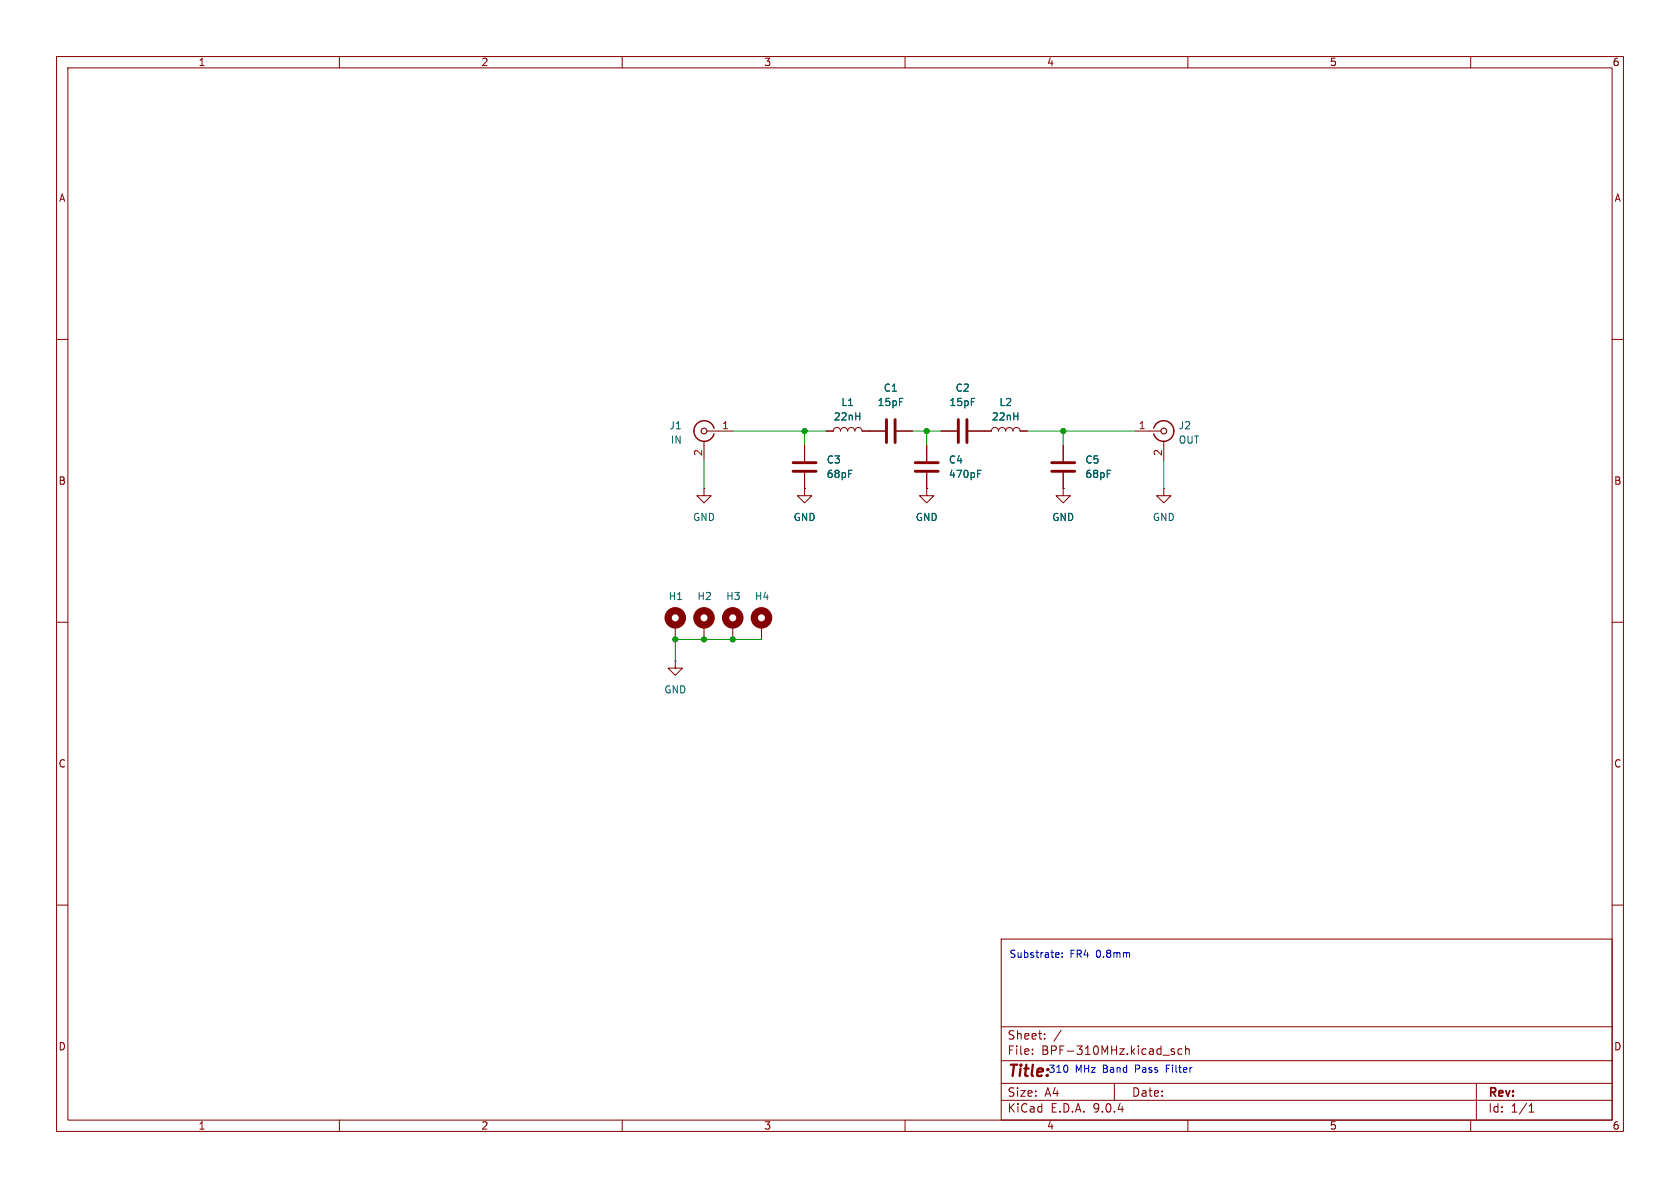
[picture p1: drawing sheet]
(kicad_sch
 (version 20250114)
 (generator "eeschema")
 (generator_version "9.0")
 (paper "A4")
 (lib_symbols
  (symbol "Connector:Conn_Coaxial"
   (pin_names
    (offset 1.016) (hide yes)) (exclude_from_sim no) (in_bom yes) (on_board yes)
   (property "Reference" "J" (at 0.254 3.048 0) (effects (font (size 1.27 1.27))))
   (property "Value" "Conn_Coaxial" (at 2.921 0 90) (effects (font (size 1.27 1.27))))
   (property "Footprint" "" (at 0 0 0) (effects (font (size 1.27 1.27)) (hide yes)))
   (property "Datasheet" "~" (at 0 0 0) (effects (font (size 1.27 1.27)) (hide yes)))
   (property "Description" "coaxial connector (BNC, SMA, SMB, SMC, Cinch/RCA, LEMO, ...)" (at 0 0 0) (effects (font (size 1.27 1.27)) (hide yes)))
   (symbol "Conn_Coaxial_0_1"
    (polyline (pts (xy -2.54 0) (xy -0.508 0)) (stroke (width 0) (type default)) (fill (type none)))
    (arc (start 1.778 0) (mid 0.222 -1.8079) (end -1.778 -0.508) (stroke (width 0.254) (type default)) (fill (type none)))
    (arc (start -1.778 0.508) (mid 0.2221 1.8084) (end 1.778 0) (stroke (width 0.254) (type default)) (fill (type none)))
    (circle (center 0 0) (radius 0.508) (stroke (width 0.2032) (type default)) (fill (type none)))
    (polyline (pts (xy 0 -2.54) (xy 0 -1.778)) (stroke (width 0) (type default)) (fill (type none))))
   (symbol "Conn_Coaxial_1_1"
    (pin passive line (at -5.08 0 0) (length 2.54) (name "In" (effects (font (size 1.27 1.27)))) (number "1" (effects (font (size 1.27 1.27)))))
    (pin passive line (at 0 -5.08 90) (length 2.54) (name "Ext" (effects (font (size 1.27 1.27)))) (number "2" (effects (font (size 1.27 1.27))))))
   (embedded_fonts no))
  (symbol "Device:C"
   (pin_numbers (hide yes))
   (pin_names
    (offset 0.254)) (exclude_from_sim no) (in_bom yes) (on_board yes)
   (property "Reference" "C" (at 0.635 2.54 0) (effects (font (size 1.27 1.27)) (justify left)))
   (property "Value" "C" (at 0.635 -2.54 0) (effects (font (size 1.27 1.27)) (justify left)))
   (property "Footprint" "" (at 0.9652 -3.81 0) (effects (font (size 1.27 1.27)) (hide yes)))
   (property "Datasheet" "~" (at 0 0 0) (effects (font (size 1.27 1.27)) (hide yes)))
   (property "Description" "Unpolarized capacitor" (at 0 0 0) (effects (font (size 1.27 1.27)) (hide yes)))
   (symbol "C_0_1"
    (polyline (pts (xy -2.032 0.762) (xy 2.032 0.762)) (stroke (width 0.508) (type default)) (fill (type none)))
    (polyline (pts (xy -2.032 -0.762) (xy 2.032 -0.762)) (stroke (width 0.508) (type default)) (fill (type none))))
   (symbol "C_1_1"
    (pin passive line (at 0 3.81 270) (length 2.794) (name "~" (effects (font (size 1.27 1.27)))) (number "1" (effects (font (size 1.27 1.27)))))
    (pin passive line (at 0 -3.81 90) (length 2.794) (name "~" (effects (font (size 1.27 1.27)))) (number "2" (effects (font (size 1.27 1.27))))))
   (embedded_fonts no))
  (symbol "Device:L"
   (pin_numbers (hide yes))
   (pin_names
    (offset 1.016) (hide yes)) (exclude_from_sim no) (in_bom yes) (on_board yes)
   (property "Reference" "L" (at -1.27 0 90) (effects (font (size 1.27 1.27))))
   (property "Value" "L" (at 1.905 0 90) (effects (font (size 1.27 1.27))))
   (property "Footprint" "" (at 0 0 0) (effects (font (size 1.27 1.27)) (hide yes)))
   (property "Datasheet" "~" (at 0 0 0) (effects (font (size 1.27 1.27)) (hide yes)))
   (property "Description" "Inductor" (at 0 0 0) (effects (font (size 1.27 1.27)) (hide yes)))
   (symbol "L_0_1"
    (arc (start 0 2.54) (mid 0.6323 1.905) (end 0 1.27) (stroke (width 0) (type default)) (fill (type none)))
    (arc (start 0 1.27) (mid 0.6323 0.635) (end 0 0) (stroke (width 0) (type default)) (fill (type none)))
    (arc (start 0 0) (mid 0.6323 -0.635) (end 0 -1.27) (stroke (width 0) (type default)) (fill (type none)))
    (arc (start 0 -1.27) (mid 0.6323 -1.905) (end 0 -2.54) (stroke (width 0) (type default)) (fill (type none))))
   (symbol "L_1_1"
    (pin passive line (at 0 3.81 270) (length 1.27) (name "1" (effects (font (size 1.27 1.27)))) (number "1" (effects (font (size 1.27 1.27)))))
    (pin passive line (at 0 -3.81 90) (length 1.27) (name "2" (effects (font (size 1.27 1.27)))) (number "2" (effects (font (size 1.27 1.27))))))
   (embedded_fonts no))
  (symbol "PA3AEF:Hole_M2"
   (pin_numbers (hide yes))
   (pin_names
    (offset 1.016) (hide yes)) (exclude_from_sim no) (in_bom no) (on_board yes)
   (property "Reference" "H" (at 0 6.35 0) (effects (font (size 1.27 1.27))))
   (property "Value" "Hole_M2" (at 0 4.445 0) (effects (font (size 1.27 1.27))))
   (property "Footprint" "" (at 0 0 0) (effects (font (size 1.27 1.27)) (hide yes)))
   (property "Datasheet" "~" (at 0 0 0) (effects (font (size 1.27 1.27)) (hide yes)))
   (property "Description" "Mounting Hole with connection as pad named MP" (at 0 0 0) (effects (font (size 1.27 1.27)) (hide yes)))
   (symbol "Hole_M2_0_1"
    (circle (center 0 1.27) (radius 1.27) (stroke (width 1.27) (type default)) (fill (type none))))
   (symbol "Hole_M2_1_1"
    (pin input line (at 0 -2.54 90) (length 2.54) (name "MP" (effects (font (size 1.27 1.27)))) (number "MP" (effects (font (size 1.27 1.27))))))
   (embedded_fonts no))
  (symbol "power:GND"
   (power)
   (pin_numbers (hide yes))
   (pin_names
    (offset 0) (hide yes)) (exclude_from_sim no) (in_bom yes) (on_board yes)
   (property "Reference" "#PWR" (at 0 -6.35 0) (effects (font (size 1.27 1.27)) (hide yes)))
   (property "Value" "GND" (at 0 -3.81 0) (effects (font (size 1.27 1.27))))
   (property "Footprint" "" (at 0 0 0) (effects (font (size 1.27 1.27)) (hide yes)))
   (property "Datasheet" "" (at 0 0 0) (effects (font (size 1.27 1.27)) (hide yes)))
   (property "Description" "Power symbol creates a global label with name \"GND\" , ground" (at 0 0 0) (effects (font (size 1.27 1.27)) (hide yes)))
   (symbol "GND_0_1"
    (polyline (pts (xy 0 0) (xy 0 -1.27) (xy 1.27 -1.27) (xy 0 -2.54) (xy -1.27 -1.27) (xy 0 -1.27)) (stroke (width 0) (type default)) (fill (type none))))
   (symbol "GND_1_1"
    (pin power_in line (at 0 0 270) (length 0) (name "~" (effects (font (size 1.27 1.27)))) (number "1" (effects (font (size 1.27 1.27))))))
   (embedded_fonts no)))
 (text "Substrate: FR4 0.8mm"
  (exclude_from_sim no)
  (at 189.23 168.91 0)
  (effects (font (size 1.27 1.27))))
 (text "310 MHz Band Pass Filter"
  (exclude_from_sim no)
  (at 198.12 189.23 0)
  (effects (font (size 1.27 1.27))))
 (junction
  (at 129.54 113.03)
  (diameter 0)
  (color 0 0 0 0))
 (junction
  (at 142.24 76.2)
  (diameter 0)
  (color 0 0 0 0))
 (junction
  (at 187.96 76.2)
  (diameter 0)
  (color 0 0 0 0))
 (junction
  (at 124.46 113.03)
  (diameter 0)
  (color 0 0 0 0))
 (junction
  (at 119.38 113.03)
  (diameter 0)
  (color 0 0 0 0))
 (junction
  (at 163.83 76.2)
  (diameter 0)
  (color 0 0 0 0))
 (wire
  (pts (xy 124.46 113.03) (xy 129.54 113.03))
  (stroke (width 0) (type default)))
 (wire
  (pts (xy 129.54 113.03) (xy 134.62 113.03))
  (stroke (width 0) (type default)))
 (wire
  (pts (xy 161.29 76.2) (xy 163.83 76.2))
  (stroke (width 0) (type default)))
 (wire
  (pts (xy 119.38 113.03) (xy 119.38 116.84))
  (stroke (width 0) (type default)))
 (wire
  (pts (xy 187.96 76.2) (xy 200.66 76.2))
  (stroke (width 0) (type default)))
 (wire
  (pts (xy 181.61 76.2) (xy 187.96 76.2))
  (stroke (width 0) (type default)))
 (wire
  (pts (xy 142.24 76.2) (xy 146.05 76.2))
  (stroke (width 0) (type default)))
 (wire
  (pts (xy 187.96 76.2) (xy 187.96 78.74))
  (stroke (width 0) (type default)))
 (wire
  (pts (xy 129.54 76.2) (xy 142.24 76.2))
  (stroke (width 0) (type default)))
 (wire
  (pts (xy 205.74 81.28) (xy 205.74 86.36))
  (stroke (width 0) (type default)))
 (wire
  (pts (xy 119.38 113.03) (xy 124.46 113.03))
  (stroke (width 0) (type default)))
 (wire
  (pts (xy 163.83 76.2) (xy 163.83 78.74))
  (stroke (width 0) (type default)))
 (wire
  (pts (xy 163.83 76.2) (xy 166.37 76.2))
  (stroke (width 0) (type default)))
 (wire
  (pts (xy 142.24 76.2) (xy 142.24 78.74))
  (stroke (width 0) (type default)))
 (wire
  (pts (xy 124.46 81.28) (xy 124.46 86.36))
  (stroke (width 0) (type default)))
 (symbol
  (lib_id "Connector:Conn_Coaxial")
  (at 205.74 76.2 0)
  (unit 1)
  (exclude_from_sim no)
  (in_bom yes)
  (on_board no)
  (dnp no)
  (fields_autoplaced yes)
  (property "Reference" "J2" (at 208.28 75.2231 0) (effects (font (size 1.27 1.27)) (justify left)))
  (property "Value" "OUT" (at 208.28 77.7631 0) (effects (font (size 1.27 1.27)) (justify left)))
  (property "Footprint" "Connector_Coaxial:SMA_Samtec_SMA-J-P-H-ST-EM1_EdgeMount" (at 205.74 76.2 0) (effects (font (size 1.27 1.27)) (hide yes)))
  (property "Datasheet" "~" (at 205.74 76.2 0) (effects (font (size 1.27 1.27)) (hide yes)))
  (property "Description" "coaxial connector (BNC, SMA, SMB, SMC, Cinch/RCA, LEMO, ...)" (at 205.74 76.2 0) (effects (font (size 1.27 1.27)) (hide yes)))
  (pin "2")
  (pin "1"))
 (symbol
  (lib_id "power:GND")
  (at 163.83 86.36 0)
  (unit 1)
  (exclude_from_sim no)
  (in_bom yes)
  (on_board yes)
  (dnp no)
  (fields_autoplaced yes)
  (property "Reference" "#PWR03" (at 163.83 92.71 0) (effects (font (size 1.27 1.27)) (hide yes)))
  (property "Value" "GND" (at 163.83 91.44 0) (effects (font (size 1.27 1.27))))
  (property "Footprint" "" (at 163.83 86.36 0) (effects (font (size 1.27 1.27)) (hide yes)))
  (property "Datasheet" "" (at 163.83 86.36 0) (effects (font (size 1.27 1.27)) (hide yes)))
  (property "Description" "Power symbol creates a global label with name \"GND\" , ground" (at 163.83 86.36 0) (effects (font (size 1.27 1.27)) (hide yes)))
  (pin "1"))
 (symbol
  (lib_id "PA3AEF:Hole_M2")
  (at 124.46 110.49 0)
  (unit 1)
  (exclude_from_sim no)
  (in_bom no)
  (on_board yes)
  (dnp no)
  (property "Reference" "H2" (at 123.19 105.41 0) (effects (font (size 1.27 1.27)) (justify left)))
  (property "Value" "Hole_M2" (at 127 110.4899 0) (effects (font (size 1.27 1.27)) (justify left) (hide yes)))
  (property "Footprint" "PA3AEF:MountingHole_2.1mm_M2_Pad" (at 124.46 110.49 0) (effects (font (size 1.27 1.27)) (hide yes)))
  (property "Datasheet" "~" (at 124.46 110.49 0) (effects (font (size 1.27 1.27)) (hide yes)))
  (property "Description" "Mounting Hole with connection as pad named MP" (at 124.46 110.49 0) (effects (font (size 1.27 1.27)) (hide yes)))
  (pin "MP"))
 (symbol
  (lib_id "Connector:Conn_Coaxial")
  (at 124.46 76.2 0)
  (mirror y)
  (unit 1)
  (exclude_from_sim no)
  (in_bom yes)
  (on_board no)
  (dnp no)
  (property "Reference" "J1" (at 120.65 75.2231 0) (effects (font (size 1.27 1.27)) (justify left)))
  (property "Value" "IN" (at 120.65 77.7631 0) (effects (font (size 1.27 1.27)) (justify left)))
  (property "Footprint" "Connector_Coaxial:SMA_Samtec_SMA-J-P-H-ST-EM1_EdgeMount" (at 124.46 76.2 0) (effects (font (size 1.27 1.27)) (hide yes)))
  (property "Datasheet" "~" (at 124.46 76.2 0) (effects (font (size 1.27 1.27)) (hide yes)))
  (property "Description" "coaxial connector (BNC, SMA, SMB, SMC, Cinch/RCA, LEMO, ...)" (at 124.46 76.2 0) (effects (font (size 1.27 1.27)) (hide yes)))
  (pin "2")
  (pin "1"))
 (symbol
  (lib_id "PA3AEF:Hole_M2")
  (at 119.38 110.49 0)
  (unit 1)
  (exclude_from_sim no)
  (in_bom no)
  (on_board yes)
  (dnp no)
  (property "Reference" "H1" (at 118.11 105.41 0) (effects (font (size 1.27 1.27)) (justify left)))
  (property "Value" "Hole_M2" (at 121.92 110.4899 0) (effects (font (size 1.27 1.27)) (justify left) (hide yes)))
  (property "Footprint" "PA3AEF:MountingHole_2.1mm_M2_Pad" (at 119.38 110.49 0) (effects (font (size 1.27 1.27)) (hide yes)))
  (property "Datasheet" "~" (at 119.38 110.49 0) (effects (font (size 1.27 1.27)) (hide yes)))
  (property "Description" "Mounting Hole with connection as pad named MP" (at 119.38 110.49 0) (effects (font (size 1.27 1.27)) (hide yes)))
  (pin "MP"))
 (symbol
  (lib_id "Device:C")
  (at 170.18 76.2 270)
  (unit 1)
  (exclude_from_sim no)
  (in_bom yes)
  (on_board yes)
  (dnp no)
  (fields_autoplaced yes)
  (property "Reference" "C2" (at 170.18 68.58 90) (effects (font (size 1.27 1.27))))
  (property "Value" "15pF" (at 170.18 71.12 90) (effects (font (size 1.27 1.27))))
  (property "Footprint" "Capacitor_SMD:C_0805_2012Metric_Pad1.18x1.45mm_HandSolder" (at 166.37 77.1652 0) (effects (font (size 1.27 1.27)) (hide yes)))
  (property "Datasheet" "~" (at 170.18 76.2 0) (effects (font (size 1.27 1.27)) (hide yes)))
  (property "Description" "Unpolarized capacitor" (at 170.18 76.2 0) (effects (font (size 1.27 1.27)) (hide yes)))
  (pin "2")
  (pin "1"))
 (symbol
  (lib_id "power:GND")
  (at 124.46 86.36 0)
  (unit 1)
  (exclude_from_sim no)
  (in_bom yes)
  (on_board yes)
  (dnp no)
  (fields_autoplaced yes)
  (property "Reference" "#PWR01" (at 124.46 92.71 0) (effects (font (size 1.27 1.27)) (hide yes)))
  (property "Value" "GND" (at 124.46 91.44 0) (effects (font (size 1.27 1.27))))
  (property "Footprint" "" (at 124.46 86.36 0) (effects (font (size 1.27 1.27)) (hide yes)))
  (property "Datasheet" "" (at 124.46 86.36 0) (effects (font (size 1.27 1.27)) (hide yes)))
  (property "Description" "Power symbol creates a global label with name \"GND\" , ground" (at 124.46 86.36 0) (effects (font (size 1.27 1.27)) (hide yes)))
  (pin "1"))
 (symbol
  (lib_id "Device:L")
  (at 149.86 76.2 90)
  (unit 1)
  (exclude_from_sim no)
  (in_bom yes)
  (on_board yes)
  (dnp no)
  (fields_autoplaced yes)
  (property "Reference" "L1" (at 149.86 71.12 90) (effects (font (size 1.27 1.27))))
  (property "Value" "22nH" (at 149.86 73.66 90) (effects (font (size 1.27 1.27))))
  (property "Footprint" "Inductor_SMD:L_0805_2012Metric_Pad1.15x1.40mm_HandSolder" (at 149.86 76.2 0) (effects (font (size 1.27 1.27)) (hide yes)))
  (property "Datasheet" "~" (at 149.86 76.2 0) (effects (font (size 1.27 1.27)) (hide yes)))
  (property "Description" "Inductor" (at 149.86 76.2 0) (effects (font (size 1.27 1.27)) (hide yes)))
  (pin "1")
  (pin "2"))
 (symbol
  (lib_id "power:GND")
  (at 119.38 116.84 0)
  (unit 1)
  (exclude_from_sim no)
  (in_bom yes)
  (on_board yes)
  (dnp no)
  (fields_autoplaced yes)
  (property "Reference" "#PWR06" (at 119.38 123.19 0) (effects (font (size 1.27 1.27)) (hide yes)))
  (property "Value" "GND" (at 119.38 121.92 0) (effects (font (size 1.27 1.27))))
  (property "Footprint" "" (at 119.38 116.84 0) (effects (font (size 1.27 1.27)) (hide yes)))
  (property "Datasheet" "" (at 119.38 116.84 0) (effects (font (size 1.27 1.27)) (hide yes)))
  (property "Description" "Power symbol creates a global label with name \"GND\" , ground" (at 119.38 116.84 0) (effects (font (size 1.27 1.27)) (hide yes)))
  (pin "1"))
 (symbol
  (lib_id "Device:C")
  (at 163.83 82.55 180)
  (unit 1)
  (exclude_from_sim no)
  (in_bom yes)
  (on_board yes)
  (dnp no)
  (fields_autoplaced yes)
  (property "Reference" "C4" (at 167.64 81.2799 0) (effects (font (size 1.27 1.27)) (justify right)))
  (property "Value" "470pF" (at 167.64 83.8199 0) (effects (font (size 1.27 1.27)) (justify right)))
  (property "Footprint" "Capacitor_SMD:C_0805_2012Metric_Pad1.18x1.45mm_HandSolder" (at 162.8648 78.74 0) (effects (font (size 1.27 1.27)) (hide yes)))
  (property "Datasheet" "~" (at 163.83 82.55 0) (effects (font (size 1.27 1.27)) (hide yes)))
  (property "Description" "Unpolarized capacitor" (at 163.83 82.55 0) (effects (font (size 1.27 1.27)) (hide yes)))
  (pin "2")
  (pin "1"))
 (symbol
  (lib_id "PA3AEF:Hole_M2")
  (at 134.62 110.49 0)
  (unit 1)
  (exclude_from_sim no)
  (in_bom no)
  (on_board yes)
  (dnp no)
  (property "Reference" "H4" (at 133.35 105.41 0) (effects (font (size 1.27 1.27)) (justify left)))
  (property "Value" "Hole_M2" (at 137.16 110.4899 0) (effects (font (size 1.27 1.27)) (justify left) (hide yes)))
  (property "Footprint" "PA3AEF:MountingHole_2.1mm_M2_Pad" (at 134.62 110.49 0) (effects (font (size 1.27 1.27)) (hide yes)))
  (property "Datasheet" "~" (at 134.62 110.49 0) (effects (font (size 1.27 1.27)) (hide yes)))
  (property "Description" "Mounting Hole with connection as pad named MP" (at 134.62 110.49 0) (effects (font (size 1.27 1.27)) (hide yes)))
  (pin "MP"))
 (symbol
  (lib_id "Device:C")
  (at 187.96 82.55 180)
  (unit 1)
  (exclude_from_sim no)
  (in_bom yes)
  (on_board yes)
  (dnp no)
  (fields_autoplaced yes)
  (property "Reference" "C5" (at 191.77 81.2799 0) (effects (font (size 1.27 1.27)) (justify right)))
  (property "Value" "68pF" (at 191.77 83.8199 0) (effects (font (size 1.27 1.27)) (justify right)))
  (property "Footprint" "Capacitor_SMD:C_0805_2012Metric_Pad1.18x1.45mm_HandSolder" (at 186.9948 78.74 0) (effects (font (size 1.27 1.27)) (hide yes)))
  (property "Datasheet" "~" (at 187.96 82.55 0) (effects (font (size 1.27 1.27)) (hide yes)))
  (property "Description" "Unpolarized capacitor" (at 187.96 82.55 0) (effects (font (size 1.27 1.27)) (hide yes)))
  (pin "2")
  (pin "1"))
 (symbol
  (lib_id "power:GND")
  (at 187.96 86.36 0)
  (unit 1)
  (exclude_from_sim no)
  (in_bom yes)
  (on_board yes)
  (dnp no)
  (fields_autoplaced yes)
  (property "Reference" "#PWR04" (at 187.96 92.71 0) (effects (font (size 1.27 1.27)) (hide yes)))
  (property "Value" "GND" (at 187.96 91.44 0) (effects (font (size 1.27 1.27))))
  (property "Footprint" "" (at 187.96 86.36 0) (effects (font (size 1.27 1.27)) (hide yes)))
  (property "Datasheet" "" (at 187.96 86.36 0) (effects (font (size 1.27 1.27)) (hide yes)))
  (property "Description" "Power symbol creates a global label with name \"GND\" , ground" (at 187.96 86.36 0) (effects (font (size 1.27 1.27)) (hide yes)))
  (pin "1"))
 (symbol
  (lib_id "power:GND")
  (at 142.24 86.36 0)
  (unit 1)
  (exclude_from_sim no)
  (in_bom yes)
  (on_board yes)
  (dnp no)
  (fields_autoplaced yes)
  (property "Reference" "#PWR02" (at 142.24 92.71 0) (effects (font (size 1.27 1.27)) (hide yes)))
  (property "Value" "GND" (at 142.24 91.44 0) (effects (font (size 1.27 1.27))))
  (property "Footprint" "" (at 142.24 86.36 0) (effects (font (size 1.27 1.27)) (hide yes)))
  (property "Datasheet" "" (at 142.24 86.36 0) (effects (font (size 1.27 1.27)) (hide yes)))
  (property "Description" "Power symbol creates a global label with name \"GND\" , ground" (at 142.24 86.36 0) (effects (font (size 1.27 1.27)) (hide yes)))
  (pin "1"))
 (symbol
  (lib_id "power:GND")
  (at 205.74 86.36 0)
  (unit 1)
  (exclude_from_sim no)
  (in_bom yes)
  (on_board yes)
  (dnp no)
  (fields_autoplaced yes)
  (property "Reference" "#PWR05" (at 205.74 92.71 0) (effects (font (size 1.27 1.27)) (hide yes)))
  (property "Value" "GND" (at 205.74 91.44 0) (effects (font (size 1.27 1.27))))
  (property "Footprint" "" (at 205.74 86.36 0) (effects (font (size 1.27 1.27)) (hide yes)))
  (property "Datasheet" "" (at 205.74 86.36 0) (effects (font (size 1.27 1.27)) (hide yes)))
  (property "Description" "Power symbol creates a global label with name \"GND\" , ground" (at 205.74 86.36 0) (effects (font (size 1.27 1.27)) (hide yes)))
  (pin "1"))
 (symbol
  (lib_id "PA3AEF:Hole_M2")
  (at 129.54 110.49 0)
  (unit 1)
  (exclude_from_sim no)
  (in_bom no)
  (on_board yes)
  (dnp no)
  (property "Reference" "H3" (at 128.27 105.41 0) (effects (font (size 1.27 1.27)) (justify left)))
  (property "Value" "Hole_M2" (at 127 120.65 0) (effects (font (size 1.27 1.27)) (justify left) (hide yes)))
  (property "Footprint" "PA3AEF:MountingHole_2.1mm_M2_Pad" (at 129.54 110.49 0) (effects (font (size 1.27 1.27)) (hide yes)))
  (property "Datasheet" "~" (at 129.54 110.49 0) (effects (font (size 1.27 1.27)) (hide yes)))
  (property "Description" "Mounting Hole with connection as pad named MP" (at 129.54 110.49 0) (effects (font (size 1.27 1.27)) (hide yes)))
  (pin "MP"))
 (symbol
  (lib_id "Device:C")
  (at 157.48 76.2 270)
  (unit 1)
  (exclude_from_sim no)
  (in_bom yes)
  (on_board yes)
  (dnp no)
  (fields_autoplaced yes)
  (property "Reference" "C1" (at 157.48 68.58 90) (effects (font (size 1.27 1.27))))
  (property "Value" "15pF" (at 157.48 71.12 90) (effects (font (size 1.27 1.27))))
  (property "Footprint" "Capacitor_SMD:C_0805_2012Metric_Pad1.18x1.45mm_HandSolder" (at 153.67 77.1652 0) (effects (font (size 1.27 1.27)) (hide yes)))
  (property "Datasheet" "~" (at 157.48 76.2 0) (effects (font (size 1.27 1.27)) (hide yes)))
  (property "Description" "Unpolarized capacitor" (at 157.48 76.2 0) (effects (font (size 1.27 1.27)) (hide yes)))
  (pin "2")
  (pin "1"))
 (symbol
  (lib_id "Device:C")
  (at 142.24 82.55 180)
  (unit 1)
  (exclude_from_sim no)
  (in_bom yes)
  (on_board yes)
  (dnp no)
  (fields_autoplaced yes)
  (property "Reference" "C3" (at 146.05 81.2799 0) (effects (font (size 1.27 1.27)) (justify right)))
  (property "Value" "68pF" (at 146.05 83.8199 0) (effects (font (size 1.27 1.27)) (justify right)))
  (property "Footprint" "Capacitor_SMD:C_0805_2012Metric_Pad1.18x1.45mm_HandSolder" (at 141.2748 78.74 0) (effects (font (size 1.27 1.27)) (hide yes)))
  (property "Datasheet" "~" (at 142.24 82.55 0) (effects (font (size 1.27 1.27)) (hide yes)))
  (property "Description" "Unpolarized capacitor" (at 142.24 82.55 0) (effects (font (size 1.27 1.27)) (hide yes)))
  (pin "2")
  (pin "1"))
 (symbol
  (lib_id "Device:L")
  (at 177.8 76.2 90)
  (unit 1)
  (exclude_from_sim no)
  (in_bom yes)
  (on_board yes)
  (dnp no)
  (fields_autoplaced yes)
  (property "Reference" "L2" (at 177.8 71.12 90) (effects (font (size 1.27 1.27))))
  (property "Value" "22nH" (at 177.8 73.66 90) (effects (font (size 1.27 1.27))))
  (property "Footprint" "Inductor_SMD:L_0805_2012Metric_Pad1.15x1.40mm_HandSolder" (at 177.8 76.2 0) (effects (font (size 1.27 1.27)) (hide yes)))
  (property "Datasheet" "~" (at 177.8 76.2 0) (effects (font (size 1.27 1.27)) (hide yes)))
  (property "Description" "Inductor" (at 177.8 76.2 0) (effects (font (size 1.27 1.27)) (hide yes)))
  (pin "1")
  (pin "2"))
 (sheet_instances
  (path ""
   (page "1")))
 (embedded_fonts no))
